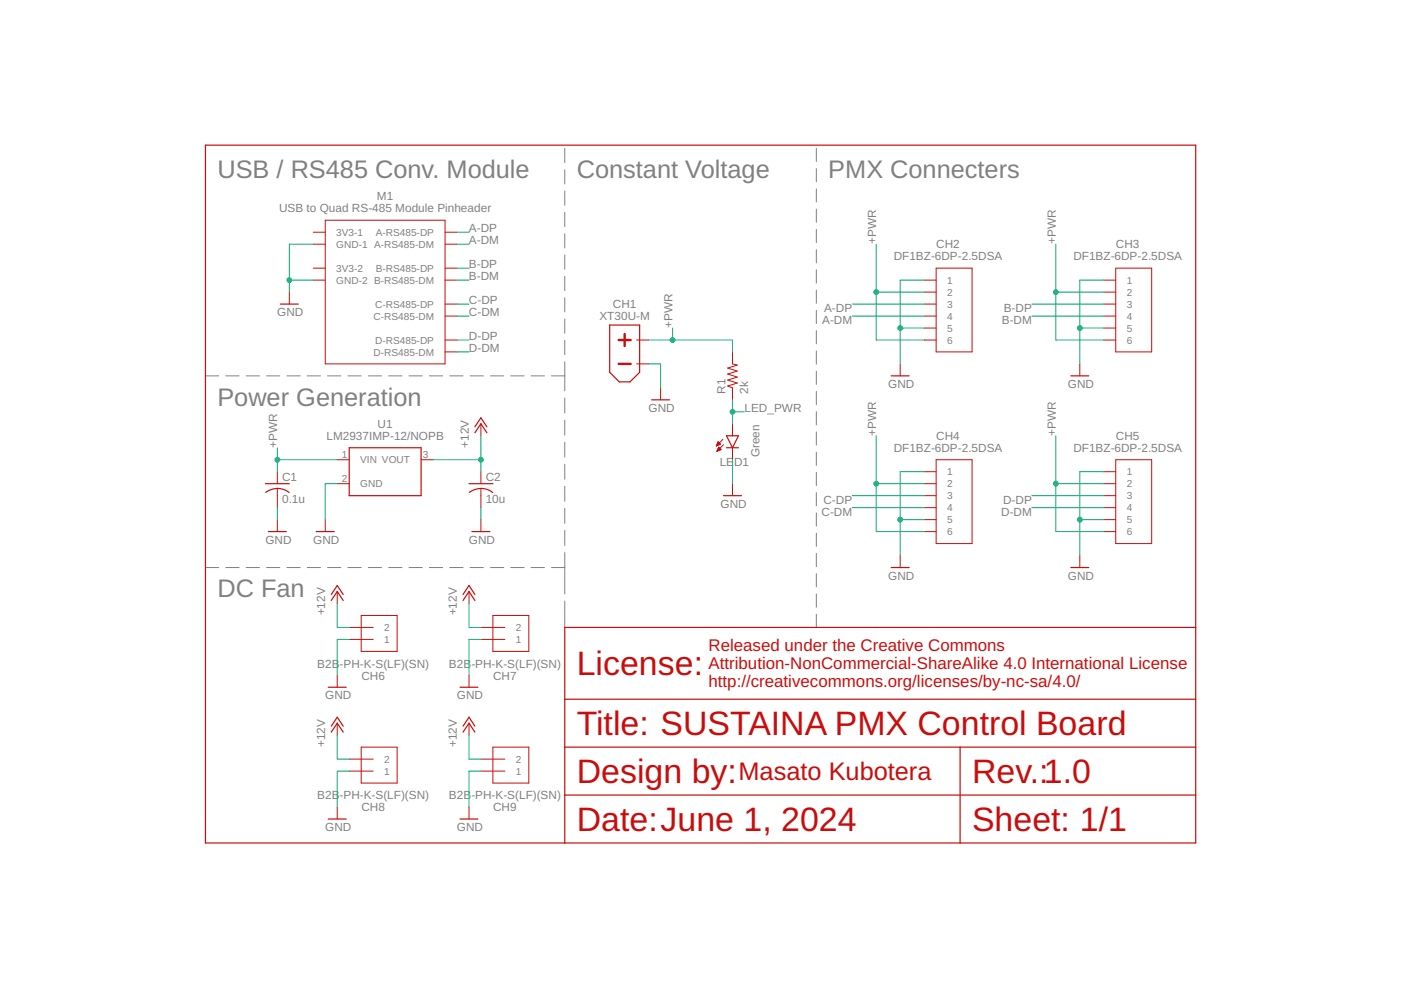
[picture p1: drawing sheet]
<svg xmlns="http://www.w3.org/2000/svg" width="297mm" height="210mm" viewBox="0 0 297 210" stroke-linecap="round" stroke-linejoin="round" font-family="sans-serif">
<g fill="none" stroke="#808080" stroke-width=".21">
<path d="M119.7 31.5v3M119.7 36v3M173.1 31.5v2.7M173.1 35.8v2.7M119.7 40.5v3M119.7 45v3M119.7 49.6v3M119.7 54.1v3M119.7 58.6v3M173.1 40v2.8M173.1 44.3v2.8M173.1 48.6v2.8"/>
<path d="M173.1 52.9v2.8M173.1 57.2v2.8M43.6 79.7h2.8M47.9 79.7h2.8M52.2 79.7h2.8M56.5 79.7h2.8M60.8 79.7h2.8M65.1 79.7h2.9M69.4 79.7h2.9M73.8 79.7h2.8M78.1 79.7h2.8M82.4 79.7h2.8"/>
<path d="M86.7 79.7h2.8M91 79.7h2.9M95.4 79.7h2.8M99.7 79.7h2.8M104 79.7h2.8M108.3 79.7h2.8M112.6 79.7h2.8M116.9 79.7h2.8M119.7 63.1v3M119.7 67.6v3.1M119.7 72.2v3M119.7 76.7v6.2"/>
<path d="M173.1 61.5v2.8M173.1 65.8v2.8M173.1 70.1v2.8M173.1 74.4v2.8M173.1 78.7v2.8M119.7 84.4v3.2M119.7 89.1v3.1M119.7 93.7v3.2M119.7 98.4v3.2M173.1 83v2.8M173.1 87.3v2.8M173.1 91.6v2.8"/>
<path d="M173.1 95.9v2.8M119.7 103.1v3.2M119.7 107.8v3.2M119.7 112.5v3.2M119.7 117.2v8.7M173.1 100.2v2.8M173.1 104.5v2.8M173.1 108.8v2.7M173.1 113.1v2.7M173.1 117.3v2.8M43.6 120.3h2.8M47.9 120.3h2.8"/>
<path d="M52.2 120.3h2.8M56.5 120.3h2.8M60.8 120.3h2.8M65.1 120.3h2.9M69.4 120.3h2.9M73.8 120.3h2.8M78.1 120.3h2.8M82.4 120.3h2.8M86.7 120.3h2.8M91 120.3h2.9M95.4 120.3h2.8M99.7 120.3h2.8"/>
<path d="M104 120.3h2.8M108.3 120.3h2.8M112.6 120.3h2.8M116.9 120.3h2.8M119.7 127.4v5.6M173.1 121.6v2.8M173.1 125.9v2.8M173.1 130.2v2.8"/>
</g>
<g fill="none" stroke="#c90d0c" stroke-width=".25">
<path d="M43.6 30.8h209.9v147.9h-209.9zM59.4 64.5h3.8M129.3 68.9h6.3v10l-2 2.1h-2.3l-2-2.1zM189 79.7h3.8M227 79.7h3.8M74 94.9h15.3v10.2h-15.3zM100.7 91.8l1.3-1.9 1.2 1.9M100.7 90.5l1.3-1.9 1.2 1.9M138.2 84.8h3.8M154 92.4h2.6l-1.3 2.5zM154 94.9h2.6M56.3 102.6h5"/>
<path d="M56.3 104.4a4 4 0 0 1 5 0M56.9 112.7h3.8M67.1 112.7h3.8M99.4 102.6h5.1M99.5 104.4a4 4 0 0 1 5 0M100.1 112.7h3.8M153.4 105.1h3.8M70.2 127.3l1.3-1.9 1.3 1.9M70.2 126l1.3-1.9 1.3 1.9M98.2 127.3l1.2-1.9 1.3 1.9M98.2 126l1.2-1.9 1.3 1.9M189 120.3h3.8"/>
<path d="M227 120.3h3.8M253.5 133h-133.8v45.7M69.6 145.7h3.8M70.2 155.2l1.3-1.9 1.3 1.9M70.2 154l1.3-1.9 1.3 1.9M97.5 145.7h3.8M98.2 155.2l1.2-1.9 1.3 1.9M98.2 154l1.2-1.9 1.3 1.9M119.7 148.3h133.8M119.7 158.4h133.8M203.6 158.4v20.3M69.6 173.7h3.8"/>
<path d="M97.5 173.7h3.8M119.7 168.6h133.8"/>
</g>
<g fill="none" stroke="#c90d0c" stroke-width=".21">
<path d="M66.4 56.9h2.6M66.4 59.4h2.6M66.4 49.2h2.6M66.4 51.8h2.6M69 46.7h25.4v30.5h-25.4zM94.4 56.9h2.5M94.4 59.4h2.5M94.4 49.2h2.5M94.4 51.8h2.5M195.9 59.4h2.6M198.5 56.9h7.6v17.7h-7.6zM234 59.4h2.6"/>
<path d="M236.6 56.9h7.6v17.7h-7.6zM61.3 61.9v2.6M94.4 74.6h2.5M94.4 64.5h2.5M94.4 67h2.5M94.4 72.1h2.5M135 72.1h2.5M135 77.2h2.5M155.3 74.6v2.6l1 .2-2 .6 2 .7-2 .6 2 .6-2 .7 2 .6-2 .7 1 .3v2.6M190.9 77.2v2.5M195.9 61.9h2.6M195.9 64.5h2.6"/>
<path d="M195.9 67h2.6M195.9 69.6h2.6M195.9 72.1h2.6M228.9 77.2v2.5M234 61.9h2.6M234 64.5h2.6M234 67h2.6M234 69.6h2.6M234 72.1h2.6M71.5 97.5h2.5M89.3 97.5h2.5M102 89.9v2.5"/>
<path d="M140.1 82.2v2.6M151.9 94.6h.1M151.9 94.4h.3M152 94.3h.5M152 95.6h.1M152 94.2h.7M152.1 94.1h.6M152.1 95.5h.3M152.1 93.9h.4M152.1 95.4h.6M152.2 93.8h.2M152.2 95.3h.6"/>
<path d="M152.2 93.7h.1M152.2 95.1h.5M152.3 95h.3M152.3 94.9h.2M152.4 94.8l.5 .5-.9 .4zM152.8 94.2l-.5-.5-.4 .9M152.8 94.2l-.9 .4M153.3 93.2l-1.4 1.4M153.4 94.3l-1.4 1.4M155.3 89.9v2.5M155.3 94.9v2.6M198.5 97.5h7.6v17.8h-7.6z"/>
<path d="M236.6 97.5h7.6v17.8h-7.6zM58.8 100v2.6M58.8 103.6v4M58.8 110.2v2.5M69 110.2v2.5M71.5 102.6h2.5M102 100v2.6M102 103.6v4M102 110.2v2.5M155.3 102.6v2.5M190.9 117.8v2.5M195.9 100h2.6"/>
<path d="M195.9 102.6h2.6M195.9 105.1h2.6M195.9 107.6h2.6M195.9 110.2h2.6M195.9 112.7h2.6M228.9 117.8v2.5M234 100h2.6M234 102.6h2.6M234 105.1h2.6M234 107.6h2.6M234 110.2h2.6M234 112.7h2.6"/>
<path d="M71.5 125.4v2.6M74 135.6h5.1M74 133h5.1M76.6 130.5h7.6v7.6h-7.6zM99.4 125.4v2.6M102 135.6h5M102 133h5M104.5 130.5h7.6v7.6h-7.6zM71.5 143.2v2.5M71.5 153.3v2.6M76.6 158.4h7.6v7.6h-7.6zM99.4 143.2v2.5"/>
<path d="M99.4 153.3v2.6M104.5 158.4h7.6v7.6h-7.6zM71.5 171.1v2.6M74 163.5h5.1M74 161h5.1M99.4 171.1v2.6M102 163.5h5M102 161h5"/>
</g>
<path d="M131.2 72.1h2.5M131.2 77.2h2.5M132.4 70.8v2.6" fill="none" stroke="#c90d0c" stroke-width=".51"/>
<g fill="none" stroke="#0dab76" stroke-width=".21">
<path d="M61.3 59.4h5.1M66.4 51.8h-5.1v10.1M96.9 59.4h2.5M96.9 51.8h2.5M96.9 49.2h2.5M96.9 56.9h2.5M185.8 51.8v20.3h10.1M195.9 59.4h-5v17.8M223.9 51.8v20.3h10.1M234 59.4h-5.1v17.8M96.9 64.5h2.5M96.9 67h2.5"/>
<path d="M96.9 72.1h2.5M96.9 74.6h2.5M137.5 77.2h2.6v5M137.5 72.1h17.8v2.5M142.6 69.6v2.5M180.7 64.5h15.2M180.7 67h15.2M185.8 61.9h10.1M190.9 69.6h5M218.8 64.5h15.2M218.8 67h15.2M223.9 61.9h10.1"/>
<path d="M228.9 69.6h5.1M58.8 94.9v5.1M58.8 97.5h12.7M91.8 97.5h10.2M102 92.4v7.6M155.3 84.8v5.1M155.3 97.5v5.1M155.3 87.3h2.5M185.8 92.4v20.3h10.1M223.9 92.4v20.3h10.1M58.8 107.6v2.6M71.5 102.6h-2.5v7.6"/>
<path d="M102 107.6v2.6M180.7 105.1h15.2M180.7 107.6h15.2M185.8 102.6h10.1M190.9 110.2h5M195.9 100h-5v17.8M218.8 105.1h15.2M218.8 107.6h15.2M223.9 102.6h10.1M228.9 110.2h5.1M234 100h-5.1v17.8M71.5 128v5h2.5"/>
<path d="M74 135.6h-2.5v7.6M99.4 128v5h2.6M102 135.6h-2.6v7.6M71.5 155.9v5.1h2.5M99.4 155.9v5.1h2.6M74 163.5h-2.5v7.6M102 163.5h-2.6v7.6"/>
</g>
<g fill="#0dab76" stroke="#0dab76" stroke-width=".21">
<circle cx="190.9" cy="69.6" r=".51"/>
<circle cx="228.9" cy="69.6" r=".51"/>
<circle cx="190.9" cy="110.2" r=".51"/>
<circle cx="228.9" cy="110.2" r=".51"/>
<circle cx="61.3" cy="59.4" r=".51"/>
<circle cx="185.8" cy="61.9" r=".51"/>
<circle cx="223.9" cy="61.9" r=".51"/>
<circle cx="185.8" cy="102.6" r=".51"/>
<circle cx="223.9" cy="102.6" r=".51"/>
<circle cx="142.6" cy="72.1" r=".51"/>
<circle cx="58.8" cy="97.5" r=".51"/>
<circle cx="155.3" cy="87.3" r=".51"/>
<circle cx="102" cy="97.5" r=".51"/>
</g>
<g font-size="7.2" fill="#c90d0c">
<text x="122.3" y="143.2">License:</text>
<text x="122.3" y="155.9">Title: SUSTAINA PMX Control Board</text>
<text x="122.3" y="166">Design by:</text>
<text x="206.1" y="166">Rev.:1.0</text>
<text x="122.3" y="176.2">Date:June 1, 2024</text>
<text x="206.1" y="176.2">Sheet: 1/1</text>
</g>
<g font-size="5.4" fill="#808080">
<text x="46.1" y="37.8">USB / RS485 Conv. Module</text>
<text x="122.3" y="37.8">Constant Voltage</text>
<text x="175.6" y="37.8">PMX Connecters</text>
<text x="46.1" y="86.1">Power Generation</text>
<text x="46.1" y="126.7">DC Fan</text>
</g>
<text font-size="5.4" fill="#c90d0c" x="156.6" y="165.4">Masato Kubotera</text>
<g font-size="3.6" fill="#c90d0c">
<text x="150.2" y="138.1">Released under the Creative Commons</text>
<text x="150.2" y="141.9">Attribution-NonCommercial-ShareAlike 4.0 International License</text>
<text x="150.2" y="145.7">http://creativecommons.org/licenses/by-nc-sa/4.0/</text>
</g>
<g font-size="2.5" fill="#808080">
<text x="59.2" y="45">USB to Quad RS-485 Module Pinheader</text>
<text x="79.9" y="42.5">M1</text>
<text x="99.4" y="49.2">A-DP</text>
<text x="99.4" y="51.8">A-DM</text>
<text x="185.8" y="51.8" transform="rotate(-90 185.8 51.8)">+PWR</text>
<text x="198.5" y="52.7">CH2</text>
<text x="223.9" y="51.8" transform="rotate(-90 223.9 51.8)">+PWR</text>
<text x="236.6" y="52.7">CH3</text>
<text x="99.4" y="56.8">B-DP</text>
<text x="99.4" y="59.4">B-DM</text>
<text x="189.5" y="55.2">DF1BZ-6DP-2.5DSA</text>
<text x="227.6" y="55.2">DF1BZ-6DP-2.5DSA</text>
<text x="99.4" y="64.5">C-DP</text>
<text x="129.9" y="65.4">CH1</text>
<text x="58.8" y="67">GND</text>
<text x="99.4" y="67">C-DM</text>
<text x="127.1" y="67.9">XT30U-M</text>
<text x="142.6" y="69.5" transform="rotate(-90 142.6 69.5)">+PWR</text>
<text x="174.3" y="68.8">A-DM</text>
<text x="174.7" y="66.2">A-DP</text>
<text x="212.4" y="68.8">B-DM</text>
<text x="212.8" y="66.2">B-DP</text>
<text x="99.4" y="72.1">D-DP</text>
<text x="99.4" y="74.6">D-DM</text>
<text x="153.8" y="83.5" transform="rotate(-90 153.8 83.5)">R1</text>
<text x="158.6" y="83.5" transform="rotate(-90 158.6 83.5)">2k</text>
<text x="188.3" y="82.2">GND</text>
<text x="226.4" y="82.2">GND</text>
<text x="137.5" y="87.3">GND</text>
<text x="157.8" y="87.3">LED_PWR</text>
<text x="58.8" y="94.9" transform="rotate(-90 58.8 94.9)">+PWR</text>
<text x="69.2" y="93.3">LM2937IMP-12/NOPB</text>
<text x="80.1" y="90.7">U1</text>
<text x="99.4" y="94.9" transform="rotate(-90 99.4 94.9)">+12V</text>
<text x="185.8" y="92.4" transform="rotate(-90 185.8 92.4)">+PWR</text>
<text x="189.5" y="95.8">DF1BZ-6DP-2.5DSA</text>
<text x="198.5" y="93.3">CH4</text>
<text x="223.9" y="92.4" transform="rotate(-90 223.9 92.4)">+PWR</text>
<text x="227.6" y="95.8">DF1BZ-6DP-2.5DSA</text>
<text x="236.6" y="93.3">CH5</text>
<text x="59.8" y="101.9">C1</text>
<text x="103" y="101.9">C2</text>
<text x="152.6" y="98.7">LE</text>
<text x="155.7" y="98.7">D1</text>
<text x="161" y="97" transform="rotate(-90 161 97)">Green</text>
<text x="59.8" y="106.7">0.1u</text>
<text x="103" y="106.7">10u</text>
<text x="152.8" y="107.6">GND</text>
<text x="174.6" y="106.9">C-DP</text>
<text x="212.7" y="106.9">D-DP</text>
<text x="174.2" y="109.4">C-DM</text>
<text x="212.3" y="109.4">D-DM</text>
<text x="56.3" y="115.3">GND</text>
<text x="66.4" y="115.3">GND</text>
<text x="99.4" y="115.3">GND</text>
<text x="188.3" y="122.9">GND</text>
<text x="226.4" y="122.9">GND</text>
<text x="69" y="130.5" transform="rotate(-90 69 130.5)">+12V</text>
<text x="96.9" y="130.5" transform="rotate(-90 96.9 130.5)">+12V</text>
<text x="67.3" y="141.5">B2B</text>
<text x="72" y="141.5">-PH-K-S(LF)(SN)</text>
<text x="95.2" y="141.5">B2B</text>
<text x="99.9" y="141.5">-PH-K-S(LF)(SN)</text>
<text x="69" y="148.3">GND</text>
<text x="76.6" y="144.1">CH6</text>
<text x="96.9" y="148.3">GND</text>
<text x="104.6" y="144.1">CH7</text>
<text x="69" y="158.4" transform="rotate(-90 69 158.4)">+12V</text>
<text x="96.9" y="158.4" transform="rotate(-90 96.9 158.4)">+12V</text>
<text x="67.3" y="169.5">B2B</text>
<text x="72" y="169.5">-PH-K-S(LF)(SN)</text>
<text x="76.6" y="172">CH8</text>
<text x="95.2" y="169.5">B2B</text>
<text x="99.9" y="169.5">-PH-K-S(LF)(SN)</text>
<text x="104.6" y="172">CH9</text>
<text x="69" y="176.2">GND</text>
<text x="96.9" y="176.2">GND</text>
</g>
<g font-size="2.1" fill="#808080">
<text x="71.3" y="50">3V3-1</text>
<text x="71.3" y="52.5">GND-1 A-RS485-DM</text>
<text x="79.7" y="50">A-RS485-DP</text>
<text x="71.3" y="57.6">3V3-2</text>
<text x="79.7" y="57.6">B-RS485-DP</text>
<text x="71.3" y="60.1">GND-2 B-RS485-DM</text>
<text x="79.5" y="65.2">C-RS485-DP</text>
<text x="200.8" y="60.1">1</text>
<text x="200.8" y="62.7">2</text>
<text x="200.8" y="65.2">3</text>
<text x="238.9" y="60.1">1</text>
<text x="238.9" y="62.7">2</text>
<text x="238.9" y="65.2">3</text>
<text x="79.2" y="67.8">C-RS485-DM</text>
<text x="200.8" y="67.8">4</text>
<text x="200.8" y="70.3">5</text>
<text x="238.9" y="67.8">4</text>
<text x="238.9" y="70.3">5</text>
<text x="79.2" y="75.4">D-RS485-DM</text>
<text x="79.5" y="72.8">D-RS485-DP</text>
<text x="200.8" y="72.8">6</text>
<text x="238.9" y="72.8">6</text>
<text x="72.5" y="97.1">1</text>
<text x="76.4" y="98.2">VIN VOUT</text>
<text x="89.6" y="97.1">3</text>
<text x="200.8" y="100.8">1</text>
<text x="238.9" y="100.8">1</text>
<text x="72.5" y="102.2">2</text>
<text x="76.4" y="103.3">GND</text>
<text x="200.8" y="103.3">2</text>
<text x="200.8" y="105.9">3</text>
<text x="238.9" y="103.3">2</text>
<text x="238.9" y="105.9">3</text>
<text x="200.8" y="108.4">4</text>
<text x="200.8" y="110.9">5</text>
<text x="200.8" y="113.5">6</text>
<text x="238.9" y="108.4">4</text>
<text x="238.9" y="110.9">5</text>
<text x="238.9" y="113.5">6</text>
<text x="81.5" y="136.3">1</text>
<text x="81.5" y="133.8">2</text>
<text x="109.4" y="136.3">1</text>
<text x="109.4" y="133.8">2</text>
<text x="81.5" y="161.7">2</text>
<text x="109.4" y="161.7">2</text>
<text x="81.5" y="164.3">1</text>
<text x="109.4" y="164.3">1</text>
</g>
</svg>
